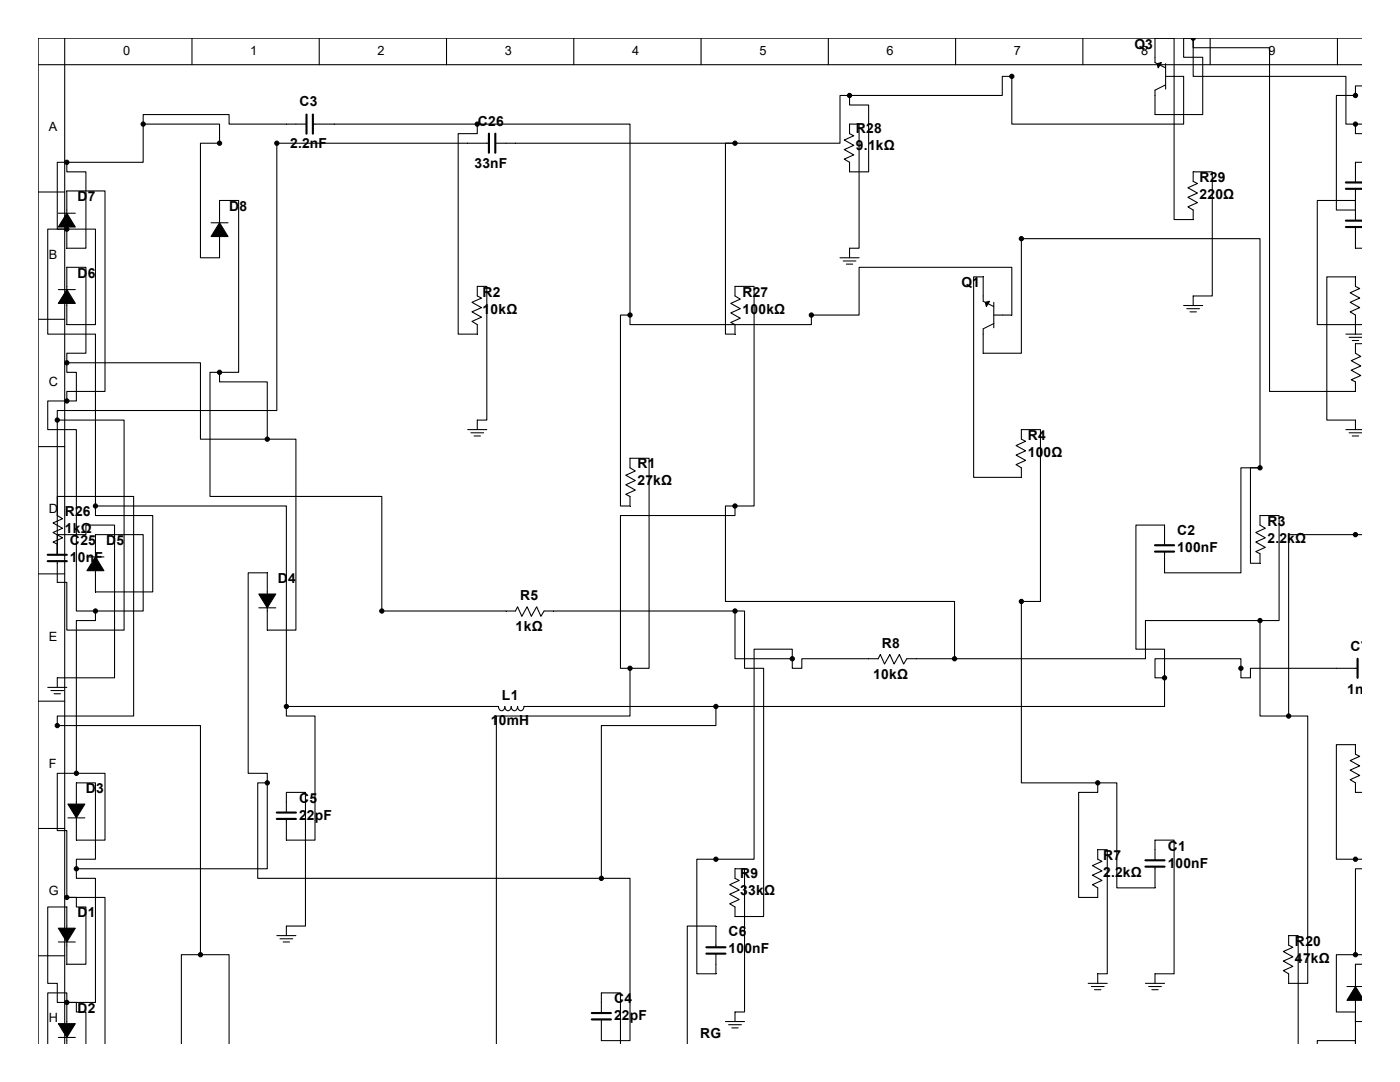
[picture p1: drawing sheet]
<svg xmlns="http://www.w3.org/2000/svg" width="279mm" height="216mm" viewBox="0 0 279 216" stroke-linecap="round" stroke-linejoin="round" font-family="sans-serif">
<g fill="none" stroke="#000" stroke-width=".21">
<path d="M7.6 12.9h264.2M12.9 7.6v200.7M38.3 7.6v5.3M63.7 7.6v5.3M89.1 7.6v5.3M114.5 7.6v5.3M139.9 7.6v5.3M165.3 7.6v5.3M169.5 19v2h3.9v13.3h-3.9v-1.9l-1-.7 1.9-.8-1.9-1.1 1.9-.8-1.9-1.1 1.9-.8-.9-.4v-1.9h1.9v24.7h-1.9v1.9M169.5 19h-1.9v9.6h-20.9M190.7 7.6v5.3M216.1 7.6v5.3"/>
<path d="M232.6 13.5l-2.1-1v-4.9h3.8v36.2h3.8v-1.9l-1-.6 1.9-.9-1.9-1 1.9-.9-1.9-1 1.9-.9-.9-.4v-1.9h3.8v24.8h-3.8v1.9M232.6 15.2h3.6v9.6h-34.3v-9.6h-1.9v3.8h-30.5M232.6 12.7v5.1M238.1 7.6v1.9h15.3v68.6h17.1v-1.9l-.8-.4 1.9-.9-1.9-1 1.9-.9-1.9-1 1.9-.9-1.1-.6v-1.9h1.3M238.1 7.6h-1.9v3.8h3.8v11.5h-9.5v-4.9l2.1-1.1M238.1 7.6v7.6h30.5v9.6h1.9M241.5 7.6v5.3M266.9 7.6v5.3M271.8 17.1h-1.3v1.9h-3.8v22.9h3.8M271.8 7.6h-264.2v200.7M7.6 38.3h5.3M13.3 32.4v1.9h3.8v15.2h-3.8v-11.4h7.7v40h-7.7v1.9"/>
<path d="M13.3 32.4h-1.9v13.3h1.9M28.6 24.8h15.2v3.8h-3.8v22.8h3.8v-11.4h3.8v34.3h-3.8M28.6 24.8v7.6h-15.3M28.6 24.8v-1.9h17.1v1.9h15.5M62.4 24.8h32.8M95.2 24.8v1.9h-3.8v40h3.8v-1.9l-1-.7 1.9-.8-1.9-1.1 1.9-.8-1.9-1.1 1.9-.8-.9-.4v-2h2v26.7h-2v1.9M95.2 24.8h30.5v38.1M97.6 28.6h-42.4v53.3h-43.8v1.9M98.8 28.6h47.9M146.7 28.6h-1.9v38.1h1.9v-1.9l-.9-.5 1.9-.8-1.9-1.1 1.9-.8-1.9-1.1 1.9-.8-1-.6v-2h3.8v43.9h-3.8M270.5 24.8v1.9h1.3M270.5 37.7v6.3"/>
<path d="M270.5 24.8h1.3M271.8 32.4h-1.3v4M11.6 42.5h3.4M11.6 57.8h3.4M13.3 45.7h5.7v19.1h-5.7v-11.5h3.8v17.2h-3.8v1.9M13.3 45.7h-3.8v21h9.5v34.3M42.1 44.4h3.4M167.6 51.4h3.8M168.3 52.1h2.5M168.9 52.7h1.3M270.5 40h-7.6v24.8h8.9M270.5 45.3v4.2h1.3"/>
<path d="M7.6 63.7h5.3M13.3 72.4h26.7v15.2h13.3M13.3 72.4v1.9h1.9v5.7h-1.9M43.8 74.3h-1.9v24.8h34.3v22.8h26.7l.4-.8 .8 1.9 1.1-1.9 .8 1.9 1.1-1.9 .8 1.9 .7-1.1h38.1M43.8 74.3v1.9h9.5v11.4M125.7 62.9h-1.9v38.1h1.9v-1.9l-.8-.5 1.9-.8-1.9-1.1 1.9-.8-1.9-1.1 1.9-.8-1.1-.7v-1.9h3.8v41.9h-3.8M125.7 62.9v1.9h36.2v-1.9h9.5v-9.6h30.5v9.6h-3.6M198.3 61.2l-2.1-1.1v-4.9h-1.9v40h9.5v-1.9l-1-.6 1.9-.8-1.9-1.1 1.9-.8-1.9-1.1 1.9-.8-.9-.5v-1.9h3.8v34.3h-3.8v36.2h15.3M198.3 64.6l-2.1 1v4.9h7.6v-22.9h47.7v45.7M198.3 60.3v5.1M236.2 61h3.8M236.9 61.6h2.5"/>
<path d="M237.5 62.2h1.3M268.6 66.7h3.2M269.2 67.3h2.6M269.9 67.9h1.2M270.5 66.7v-3.8l-1-.7 1.9-.8-1.9-1.1 1.9-.8-1.9-1.1 1.9-.8-.9-.4v-2h-5.7v28.6h5.7v1.9M7.6 89.1h5.3M11.4 83.8h13.4v41.9h-11.5v-9.5h-1.9v-4.2M11.4 83.8v26.9M13.3 80h-3.8v5.7h5.7v36.2h3.8M53.3 87.6h5.8v38.1h-5.8v-11.4h-3.8v40h3.8v1.9M93.3 85.7h3.9M94 86.4h2.5"/>
<path d="M94.6 87h1.3M251.5 93.3h-1.9v19.1h1.9v-1.9l-.9-.4 1.9-.9-1.9-1 1.9-.9-1.9-1 1.9-.9-1-.6v-1.9h3.8v20.9h-3.8M251.5 93.3h-3.9v21h-15.2v-4.2M268.6 85.7h3.2M269.2 86.4h2.6M269.9 87h1.2M7.6 114.5h5.3M11.4 101v-1.9h15.3v43.8h-15.3v1.9h28.6v45.7M11.4 106.7h5.7v-1.9h5.8v30.5h-11.5v1.9M11.4 102.9l1.1 .6-1.9 .9 1.9 1-1.9 .9 1.9 1-1.9 .9 .8 .4M17.4 111.1h3.3M19 101v1.9h11.5v15.2h-11.5v-11.4h9.6v15.2h-9.6"/>
<path d="M19 101h38.1v40M146.7 101h-1.9v19h45.7v11.4M146.7 101v1.9h-22.9v30.4h1.9M232.4 108.8v-4h-5.7v24.7h5.7v5.8M271.8 106.7h-14.6v36.2M7.6 139.9h5.3M9.5 137.2h3.8M10.2 137.8h2.5M10.8 138.4h1.3M19 121.9v1.9h-3.8v30.5M51.6 121.3h3.4M125.7 133.3v9.6h-26.6v65.4"/>
<path d="M146.7 121.9h1.9v11.4h3.8v49.6h-5.7v-1.9l-1.1-.7 1.9-.8-1.9-1.1 1.9-.8-1.9-1.1 1.9-.8-.8-.4v-1.9h1.9v28.5h-1.9v1.9M146.7 121.9v9.5h11.4M158.1 131.4v1.9h1.9v-1.9h15.3l.4-.8 .8 1.9 1.1-1.9 .8 1.9 1.1-1.9 .8 1.9 .7-1.1h9.5M158.1 131.4v-1.9h-7.6v41.9h-11.4v22.9h3.8v-4M232.4 135.3v5.7h-89.5M251.5 123.8h-22.9v7.6h-38.1M251.5 123.8v19.1h5.7M270.9 133.3h-21.3v2h-2v-3.9h-17.1v3.9h1.9M15.2 154.3h5.8v13.3h-5.8v-11.4h3.8v15.2h-3.8v2M15.2 154.3h-3.8v11.4h1.9v13.4M53.3 156.2v17.2h-38.1M53.3 156.2h-1.9v19.1h68.6"/>
<path d="M57.1 141h42.4a.66 .66 0 0 0 .6 .8 .66 .66 0 0 0 .7-.8 .66 .66 0 0 0 .6 .8 .66 .66 0 0 0 .6-.8 .66 .66 0 0 0 .7 .8 .66 .66 0 0 0 .6-.8 .66 .66 0 0 0 .6 .8 .66 .66 0 0 0 .7-.8h38.3M57.1 141v1.9h5.8v24.7h-5.8v-4.2M142.9 141v3.8h-22.9v30.5M219.1 156.2v1.9h-3.8v21h3.8v-1.9l-1.1-.7 1.9-.8-1.9-1.1 1.9-.8-1.9-1.1 1.9-.8-.8-.5v-1.9h1.9v24.8h-1.9v1.9M219.1 156.2h3.8v21h7.6v-4.3M257.2 142.9h3.8v53.3h-3.8v-1.9l-1.1-.6 1.9-.9-1.9-1 1.9-.9-1.9-1 1.9-.9-.8-.4v-1.9h1.9v21.6M271.8 158.1h-1.3v-1.9l-1-.6 1.9-.9-1.9-1 1.9-.9-1.9-1 1.9-.9-.9-.4v-1.9h-3.8v22.8h5.1M7.6 165.3h5.3M13.3 179.1h1.9v1.9h1.9v11.4h-3.8v-11.4h-3.8v15.2h1.9v3.8h1.9M13.3 179.1h7.7v29.2M13.5 163.2h3.4M15.2 173.4v1.9h3.8v24.7h-5.7"/>
<path d="M57.1 162.1v-4h3.9v26.7h-3.9v1.9M120 175.3h5.7v32.3h-5.7v-4.2M230.5 171.7v-4.1h3.8v26.7h-3.8v1.9M271.8 173.4h-1.3v17.1M7.6 190.7h5.3M11.6 188h3.4M40 190.5h-3.8v17.8M40 190.5h5.7v17.8M55.2 186.7h3.9M55.9 187.3h2.5M56.5 188h1.3M142.9 189v-4.2h-5.7v23.5"/>
<path d="M217.2 196.2h3.8M217.8 196.8h2.5M218.4 197.5h1.3M228.6 196.2h3.8M229.2 196.8h2.6M229.9 197.5h1.2M268.8 196.8h3M270.5 190.5h-3.8v11.4h3.8v6.4v-.7h-7.6v.7M270.5 190.5h1.3M271.8 192.4h-1.3v11.4h1.3M11.6 207h3.4M13.3 200v-1.9h-3.8v10.2"/>
<path d="M13.3 200h1.9v1.9h1.9v6.4M13.3 200v8.3M120 202.1v-4h3.8v10.2M144.8 203.8h3.8M145.4 204.5h2.6M146 205.1h1.3"/>
</g>
<g fill="none" stroke="#000" stroke-width=".42">
<path d="M61.2 22.9v3.8M62.4 22.9v3.8M97.6 26.7v3.8M98.8 26.7v3.8M268.6 37.7h3.2M268.6 36.4h3.2M268.6 45.3h3.2M268.6 44h3.2M9.5 112h3.8M9.5 110.7h3.8M230.5 110.1h3.8M230.5 108.8h3.8"/>
<path d="M270.9 131.4v3.9M55.2 163.4h3.9M55.2 162.1h3.9M228.6 172.9h3.8M228.6 171.7h3.8M141 189h3.8M141 190.3h3.8M118.1 203.4h3.8M118.1 202.1h3.8"/>
</g>
<g fill="#000" stroke="#000" stroke-width=".21">
<path d="M230.9 12.7l.9-.2-.7 1zM13.3 42.5l1.7 2.8h-3.4zM43.8 44.4l1.7 2.8h-3.4zM13.3 57.8l1.7 2.7h-3.4zM196.6 60.3l.9-.2-.7 1.1zM19 111.1l1.7 2.8h-3.3zM51.6 118.5h3.4l-1.7 2.8zM13.5 160.4h3.4l-1.7 2.8zM11.6 185.2h3.4l-1.7 2.8zM270.5 196.8l1.3 2.8h-3zM11.6 204.3h3.4l-1.7 2.7z"/>
<path d="M237.7 7.6h.8a.42 .42 0 0 1-.4 .4 .42 .42 0 0 1-.4-.4z" fill-rule="evenodd"/>
<circle cx="169.5" cy="19" r=".42"/>
<circle cx="201.9" cy="15.2" r=".42"/>
<circle cx="270.5" cy="19" r=".42"/>
<circle cx="13.3" cy="32.4" r=".42"/>
<circle cx="28.6" cy="24.8" r=".42"/>
<circle cx="43.8" cy="28.6" r=".42"/>
<circle cx="55.2" cy="28.6" r=".42"/>
<circle cx="95.2" cy="24.8" r=".42"/>
<circle cx="146.7" cy="28.6" r=".42"/>
<circle cx="270.5" cy="24.8" r=".42"/>
<circle cx="13.3" cy="45.7" r=".42"/>
<circle cx="203.8" cy="47.6" r=".42"/>
<circle cx="13.3" cy="72.4" r=".42"/>
<circle cx="43.8" cy="74.3" r=".42"/>
<circle cx="125.7" cy="62.9" r=".42"/>
<circle cx="161.9" cy="62.9" r=".42"/>
<circle cx="11.4" cy="83.8" r=".42"/>
<circle cx="13.3" cy="80" r=".42"/>
<circle cx="53.3" cy="87.6" r=".42"/>
<circle cx="251.5" cy="93.3" r=".42"/>
<circle cx="19" cy="101" r=".42"/>
<circle cx="146.7" cy="101" r=".42"/>
<circle cx="270.5" cy="106.7" r=".42"/>
<circle cx="19" cy="121.9" r=".42"/>
<circle cx="76.2" cy="121.9" r=".42"/>
<circle cx="125.7" cy="133.4" r=".42"/>
<circle cx="146.7" cy="121.9" r=".42"/>
<circle cx="158.1" cy="131.4" r=".42"/>
<circle cx="190.5" cy="131.4" r=".42"/>
<circle cx="203.8" cy="120" r=".42"/>
<circle cx="232.4" cy="135.3" r=".42"/>
<circle cx="247.6" cy="133.4" r=".42"/>
<circle cx="251.5" cy="123.8" r=".42"/>
<circle cx="11.4" cy="144.8" r=".42"/>
<circle cx="15.2" cy="154.3" r=".42"/>
<circle cx="53.3" cy="156.2" r=".42"/>
<circle cx="57.1" cy="141" r=".42"/>
<circle cx="142.9" cy="141" r=".42"/>
<circle cx="219.1" cy="156.2" r=".42"/>
<circle cx="257.2" cy="142.9" r=".42"/>
<circle cx="13.3" cy="179.1" r=".42"/>
<circle cx="15.2" cy="173.4" r=".42"/>
<circle cx="120" cy="175.3" r=".42"/>
<circle cx="142.9" cy="171.5" r=".42"/>
<circle cx="270.5" cy="171.5" r=".42"/>
<circle cx="40" cy="190.5" r=".42"/>
<circle cx="270.5" cy="190.5" r=".42"/>
<circle cx="13.3" cy="200" r=".42"/>
</g>
<g font-size="2.8">
<text x="226.4" y="9.7">Q3</text>
<text x="59.8" y="21.1">C3</text>
<text x="57.9" y="29.6">2.2nF</text>
<text x="95.4" y="25.1">C26</text>
<text x="170.8" y="26.6">R28</text>
<text x="94.7" y="33.6">33nF</text>
<text x="170.8" y="30">9.1kΩ</text>
<text x="15.5" y="40.2">D7</text>
<text x="239.4" y="36.4">R29</text>
<text x="239.4" y="39.8">220Ω</text>
<text x="45.7" y="42.1">D8</text>
<text x="15.5" y="55.4">D6</text>
<text x="96.3" y="59.2">R2</text>
<text x="148.2" y="59.2">R27</text>
<text x="191.9" y="57.3">Q1</text>
<text x="96.3" y="62.6">10kΩ</text>
<text x="148.2" y="62.6">100kΩ</text>
<text x="205.1" y="87.8">R4</text>
<text x="127.2" y="93.3">R1</text>
<text x="205.1" y="91.2">100Ω</text>
<text x="127.2" y="96.7">27kΩ</text>
<text x="12.9" y="103">R26</text>
<text x="12.9" y="106.4">1kΩ</text>
<text x="234.9" y="106.8">C2</text>
<text x="252.9" y="104.9">R3</text>
<text x="14" y="108.8">C25</text>
<text x="14" y="112.1">10nF</text>
<text x="21.2" y="108.8">D5</text>
<text x="234.9" y="110.2">100nF</text>
<text x="252.9" y="108.3">2.2kΩ</text>
<text x="55.5" y="116.4">D4</text>
<text x="103.8" y="119.8">R5</text>
<text x="102.9" y="125.9">1kΩ</text>
<text x="176" y="129.3">R8</text>
<text x="269.5" y="129.9">C7</text>
<text x="174.3" y="135.4">10kΩ</text>
<text x="100.2" y="139.7">L1</text>
<text x="268.9" y="138.4">1nF</text>
<text x="98" y="144.7">10mH</text>
<text x="17.1" y="158.3">D3</text>
<text x="59.7" y="160.2">C5</text>
<text x="59.7" y="163.6">22pF</text>
<text x="220.1" y="171.6">R7</text>
<text x="233" y="169.7">C1</text>
<text x="233" y="173.1">100nF</text>
<text x="147.7" y="175.2">R9</text>
<text x="147.7" y="178.6">33kΩ</text>
<text x="220.1" y="175">2.2kΩ</text>
<text x="15.5" y="183">D1</text>
<text x="145.4" y="186.9">C6</text>
<text x="145.4" y="190.2">100nF</text>
<text x="258.4" y="188.8">R20</text>
<text x="258.4" y="192.2">47kΩ</text>
<text x="15.5" y="202.1">D2</text>
<text x="122.6" y="200.2">C4</text>
<text x="122.6" y="203.6">22pF</text>
<text x="139.7" y="207.2">RG</text>
</g>
<g font-size="2.5">
<text x="24.6" y="11">0</text>
<text x="50" y="11">1</text>
<text x="75.4" y="11">2</text>
<text x="100.8" y="11">3</text>
<text x="126.2" y="11">4</text>
<text x="151.6" y="11">5</text>
<text x="177" y="11">6</text>
<text x="202.4" y="11">7</text>
<text x="227.8" y="11">8</text>
<text x="253.2" y="11">9</text>
<text x="9.7" y="26.2">A</text>
<text x="9.7" y="51.6">B</text>
<text x="9.7" y="77">C</text>
<text x="9.7" y="102.4">D</text>
<text x="9.7" y="127.8">E</text>
<text x="9.7" y="153.2">F</text>
<text x="9.7" y="178.6">G</text>
<text x="9.7" y="204">H</text>
</g>
</svg>
